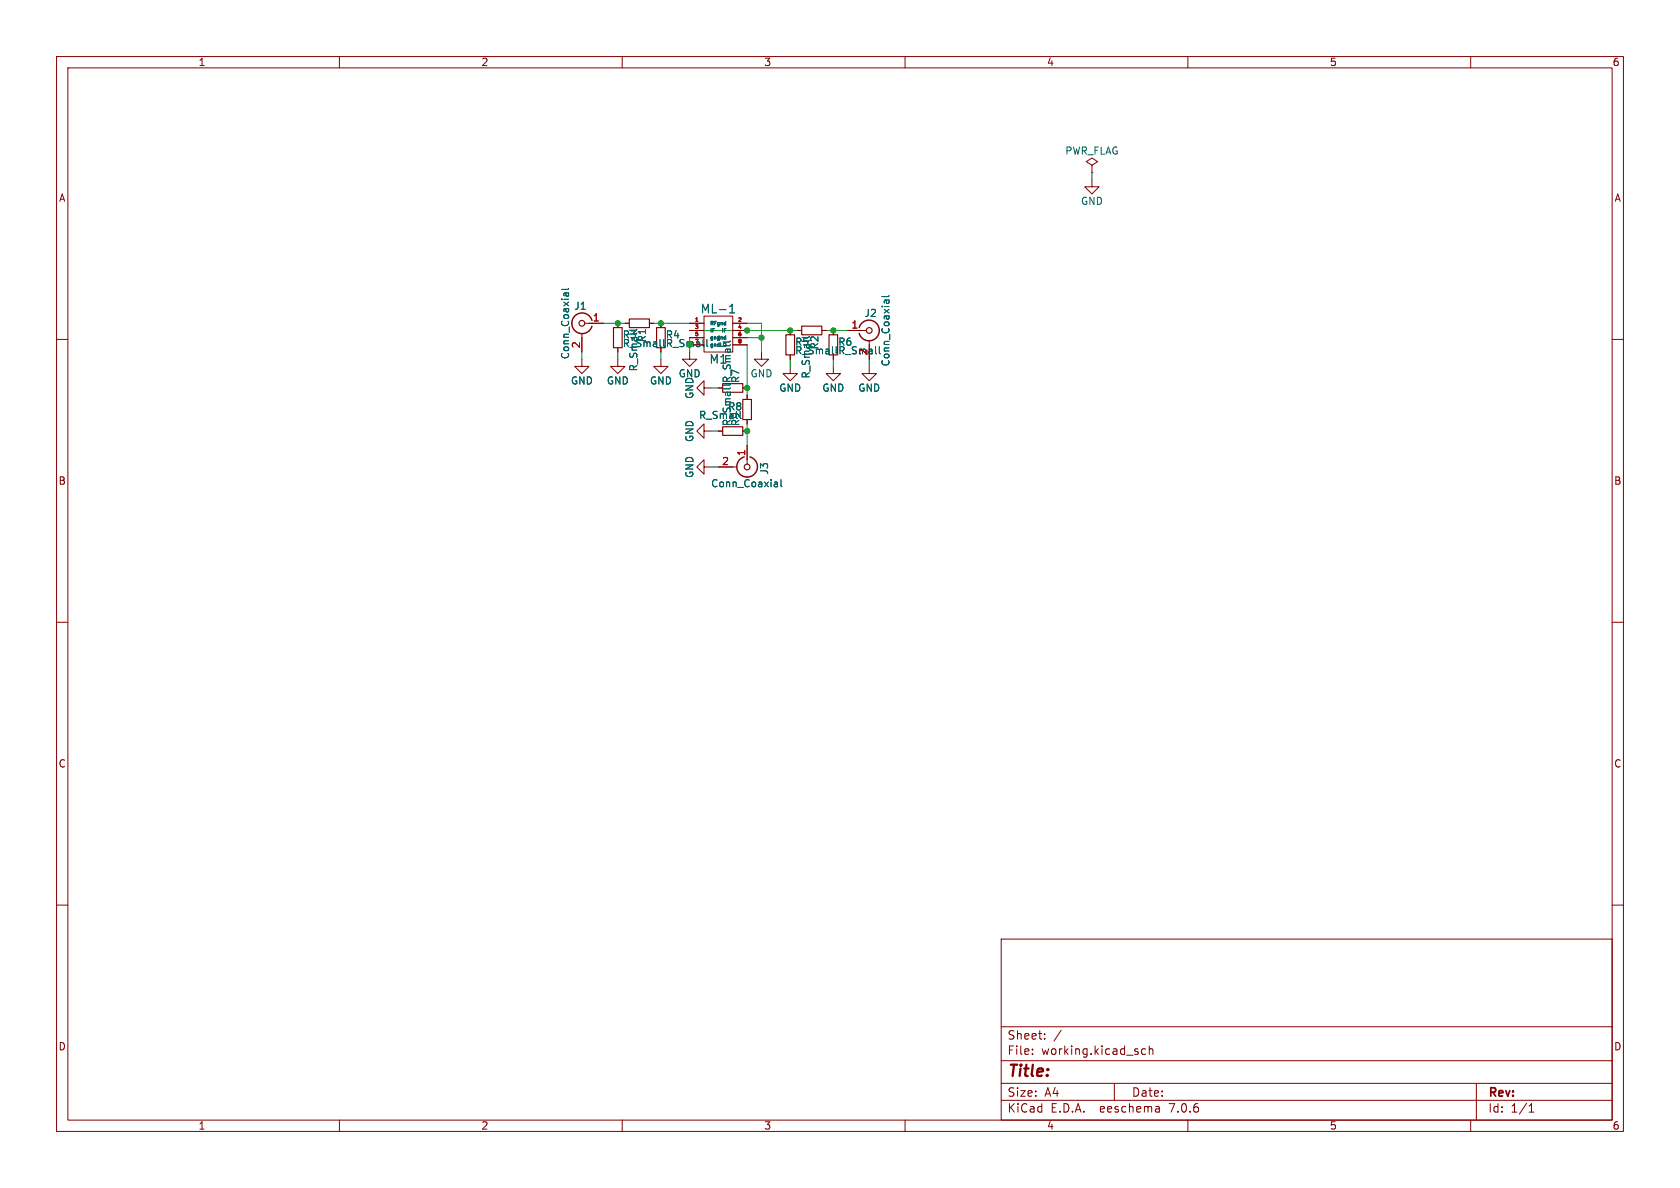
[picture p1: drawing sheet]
(kicad_sch (version 20230121) (generator eeschema)

 (paper "A4")

 (lib_symbols
  (symbol "Mixer-rescue:Conn_Coaxial" (pin_names (offset 1.016) hide) (in_bom yes) (on_board yes)
   (property "Reference" "J" (at 0.254 3.048 0) (effects (font (size 1.27 1.27))))
   (property "Value" "Conn_Coaxial" (at 2.921 0 90) (effects (font (size 1.27 1.27))))
   (property "Footprint" "" (at 0 0 0) (effects (font (size 1.27 1.27)) hide))
   (property "Datasheet" "" (at 0 0 0) (effects (font (size 1.27 1.27)) hide))
   (symbol "Conn_Coaxial_0_1"
    (arc (start -1.778 -0.508) (mid 0.2311 -1.8066) (end 1.778 0) (stroke (width 0.254) (type solid)) (fill (type none)))
    (polyline (pts (xy -1.27 0) (xy -0.508 0)) (stroke (width 0) (type solid)) (fill (type none)))
    (polyline (pts (xy 0 -2.54) (xy 0 -1.778)) (stroke (width 0) (type solid)) (fill (type none)))
    (circle (center 0 0) (radius 0.508) (stroke (width 0.2032) (type solid)) (fill (type none)))
    (arc (start 1.778 0) (mid 0.2099 1.8101) (end -1.778 0.508) (stroke (width 0.254) (type solid)) (fill (type none))))
   (symbol "Conn_Coaxial_1_1"
    (pin passive line (at -3.81 0 0) (length 2.54) (name "In" (effects (font (size 1.27 1.27)))) (number "1" (effects (font (size 1.27 1.27)))))
    (pin passive line (at 0 -5.08 90) (length 2.54) (name "Ext" (effects (font (size 1.27 1.27)))) (number "2" (effects (font (size 1.27 1.27)))))))
  (symbol "Mixer-rescue:GND" (power) (pin_numbers hide) (pin_names (offset 0) hide) (in_bom yes) (on_board yes)
   (property "Reference" "#PWR" (at 0 -6.35 0) (effects (font (size 1.27 1.27)) hide))
   (property "Value" "GND" (at 0 -3.81 0) (effects (font (size 1.27 1.27))))
   (property "Footprint" "" (at 0 0 0) (effects (font (size 1.27 1.27)) hide))
   (property "Datasheet" "" (at 0 0 0) (effects (font (size 1.27 1.27)) hide))
   (symbol "GND_0_1"
    (polyline (pts (xy 0 0) (xy 0 -1.27) (xy 1.27 -1.27) (xy 0 -2.54) (xy -1.27 -1.27) (xy 0 -1.27)) (stroke (width 0) (type solid)) (fill (type none))))
   (symbol "GND_1_1"
    (pin power_in line (at 0 0 270) (length 0) hide (name "GND" (effects (font (size 1.27 1.27)))) (number "1" (effects (font (size 1.27 1.27)))))))
  (symbol "Mixer-rescue:ML-1" (pin_names (offset 1.016)) (in_bom yes) (on_board yes)
   (property "Reference" "M" (at 0 -3.81 0) (effects (font (size 1.524 1.524))))
   (property "Value" "ML-1" (at 0 5.08 0) (effects (font (size 1.524 1.524))))
   (property "Footprint" "" (at 0 0 0) (effects (font (size 1.524 1.524)) hide))
   (property "Datasheet" "" (at 0 0 0) (effects (font (size 1.524 1.524)) hide))
   (symbol "ML-1_0_1"
    (rectangle (start -2.54 3.81) (end 2.54 -2.54) (stroke (width 0) (type solid)) (fill (type none))))
   (symbol "ML-1_1_1"
    (pin input line (at -5.08 2.54 0) (length 2.54) (name "RF" (effects (font (size 0.635 0.635)))) (number "1" (effects (font (size 0.635 0.635)))))
    (pin input line (at 5.08 2.54 180) (length 2.54) (name "gnd" (effects (font (size 0.635 0.635)))) (number "2" (effects (font (size 0.635 0.635)))))
    (pin input line (at -5.08 1.27 0) (length 2.54) (name "IF" (effects (font (size 0.635 0.635)))) (number "3" (effects (font (size 0.635 0.635)))))
    (pin input line (at 5.08 1.27 180) (length 2.54) (name "IF" (effects (font (size 0.635 0.635)))) (number "4" (effects (font (size 0.635 0.635)))))
    (pin input line (at -5.08 0 0) (length 2.54) (name "gnd" (effects (font (size 0.635 0.635)))) (number "5" (effects (font (size 0.635 0.635)))))
    (pin input line (at 5.08 0 180) (length 2.54) (name "gnd" (effects (font (size 0.635 0.635)))) (number "6" (effects (font (size 0.635 0.635)))))
    (pin input line (at -5.08 -1.27 0) (length 2.54) (name "gnd" (effects (font (size 0.635 0.635)))) (number "7" (effects (font (size 0.635 0.635)))))
    (pin input line (at 5.08 -1.27 180) (length 2.54) (name "LO" (effects (font (size 0.635 0.635)))) (number "8" (effects (font (size 0.635 0.635)))))))
  (symbol "Mixer-rescue:PWR_FLAG" (power) (pin_numbers hide) (pin_names (offset 0) hide) (in_bom yes) (on_board yes)
   (property "Reference" "#FLG" (at 0 1.905 0) (effects (font (size 1.27 1.27)) hide))
   (property "Value" "PWR_FLAG" (at 0 3.81 0) (effects (font (size 1.27 1.27))))
   (property "Footprint" "" (at 0 0 0) (effects (font (size 1.27 1.27)) hide))
   (property "Datasheet" "" (at 0 0 0) (effects (font (size 1.27 1.27)) hide))
   (symbol "PWR_FLAG_0_0"
    (pin power_out line (at 0 0 90) (length 0) (name "pwr" (effects (font (size 1.27 1.27)))) (number "1" (effects (font (size 1.27 1.27))))))
   (symbol "PWR_FLAG_0_1"
    (polyline (pts (xy 0 0) (xy 0 1.27) (xy -1.016 1.905) (xy 0 2.54) (xy 1.016 1.905) (xy 0 1.27)) (stroke (width 0) (type solid)) (fill (type none)))))
  (symbol "Mixer-rescue:R_Small" (pin_numbers hide) (pin_names (offset 0.254) hide) (in_bom yes) (on_board yes)
   (property "Reference" "R" (at 0.762 0.508 0) (effects (font (size 1.27 1.27)) (justify left)))
   (property "Value" "R_Small" (at 0.762 -1.016 0) (effects (font (size 1.27 1.27)) (justify left)))
   (property "Footprint" "" (at 0 0 0) (effects (font (size 1.27 1.27)) hide))
   (property "Datasheet" "" (at 0 0 0) (effects (font (size 1.27 1.27)) hide))
   (symbol "R_Small_0_1"
    (rectangle (start -0.762 1.778) (end 0.762 -1.778) (stroke (width 0.2032) (type solid)) (fill (type none))))
   (symbol "R_Small_1_1"
    (pin passive line (at 0 2.54 270) (length 0.762) (name "~" (effects (font (size 1.27 1.27)))) (number "1" (effects (font (size 1.27 1.27)))))
    (pin passive line (at 0 -2.54 90) (length 0.762) (name "~" (effects (font (size 1.27 1.27)))) (number "2" (effects (font (size 1.27 1.27))))))))

 (junction (at 116.84 57.15) (diameter 0) (color 0 0 0 0))
 (junction (at 132.08 58.42) (diameter 0) (color 0 0 0 0))
 (junction (at 147.32 58.42) (diameter 0) (color 0 0 0 0))
 (junction (at 134.62 59.69) (diameter 0) (color 0 0 0 0))
 (junction (at 109.22 57.15) (diameter 0) (color 0 0 0 0))
 (junction (at 139.7 58.42) (diameter 0) (color 0 0 0 0))
 (junction (at 132.08 76.2) (diameter 0) (color 0 0 0 0))
 (junction (at 121.92 60.96) (diameter 0) (color 0 0 0 0))
 (junction (at 132.08 68.58) (diameter 0) (color 0 0 0 0))

 (wire (pts (xy 147.32 58.42) (xy 149.86 58.42)) (stroke (width 0) (type default)))
 (wire (pts (xy 121.92 59.69) (xy 121.92 60.96)) (stroke (width 0) (type default)))
 (wire (pts (xy 139.7 63.5) (xy 139.7 64.77)) (stroke (width 0) (type default)))
 (wire (pts (xy 193.04 30.48) (xy 193.04 31.75)) (stroke (width 0) (type default)))
 (wire (pts (xy 147.32 63.5) (xy 147.32 64.77)) (stroke (width 0) (type default)))
 (wire (pts (xy 132.08 78.74) (xy 132.08 76.2)) (stroke (width 0) (type default)))
 (wire (pts (xy 153.67 63.5) (xy 153.67 64.77)) (stroke (width 0) (type default)))
 (wire (pts (xy 132.08 76.2) (xy 132.08 74.93)) (stroke (width 0) (type default)))
 (wire (pts (xy 134.62 57.15) (xy 134.62 59.69)) (stroke (width 0) (type default)))
 (wire (pts (xy 109.22 57.15) (xy 110.49 57.15)) (stroke (width 0) (type default)))
 (wire (pts (xy 116.84 62.23) (xy 116.84 63.5)) (stroke (width 0) (type default)))
 (wire (pts (xy 127 76.2) (xy 125.73 76.2)) (stroke (width 0) (type default)))
 (wire (pts (xy 132.08 59.69) (xy 134.62 59.69)) (stroke (width 0) (type default)))
 (wire (pts (xy 132.08 60.96) (xy 132.08 68.58)) (stroke (width 0) (type default)))
 (wire (pts (xy 127 68.58) (xy 125.73 68.58)) (stroke (width 0) (type default)))
 (wire (pts (xy 134.62 59.69) (xy 134.62 62.23)) (stroke (width 0) (type default)))
 (wire (pts (xy 125.73 82.55) (xy 127 82.55)) (stroke (width 0) (type default)))
 (wire (pts (xy 109.22 62.23) (xy 109.22 63.5)) (stroke (width 0) (type default)))
 (wire (pts (xy 106.68 57.15) (xy 109.22 57.15)) (stroke (width 0) (type default)))
 (wire (pts (xy 116.84 57.15) (xy 121.92 57.15)) (stroke (width 0) (type default)))
 (wire (pts (xy 132.08 57.15) (xy 134.62 57.15)) (stroke (width 0) (type default)))
 (wire (pts (xy 132.08 58.42) (xy 139.7 58.42)) (stroke (width 0) (type default)))
 (wire (pts (xy 146.05 58.42) (xy 147.32 58.42)) (stroke (width 0) (type default)))
 (wire (pts (xy 139.7 58.42) (xy 140.97 58.42)) (stroke (width 0) (type default)))
 (wire (pts (xy 115.57 57.15) (xy 116.84 57.15)) (stroke (width 0) (type default)))
 (wire (pts (xy 121.92 58.42) (xy 132.08 58.42)) (stroke (width 0) (type default)))
 (wire (pts (xy 102.87 62.23) (xy 102.87 63.5)) (stroke (width 0) (type default)))
 (wire (pts (xy 132.08 68.58) (xy 132.08 69.85)) (stroke (width 0) (type default)))
 (wire (pts (xy 121.92 60.96) (xy 121.92 62.23)) (stroke (width 0) (type default)))

 (symbol (lib_id "Mixer-rescue:ML-1") (at 127 59.69 0) (unit 1) (in_bom yes) (on_board yes) (dnp no)
  (property "Reference" "M1" (at 127 63.5 0) (effects (font (size 1.524 1.524))))
  (property "Value" "ML-1" (at 127 54.61 0) (effects (font (size 1.524 1.524))))
  (property "Footprint" "Mixer:ML-1" (at 127 59.69 0) (effects (font (size 1.524 1.524)) hide))
  (property "Datasheet" "" (at 127 59.69 0) (effects (font (size 1.524 1.524)) hide)) (pin "1") (pin "2") (pin "3") (pin "4") (pin "5") (pin "6") (pin "7") (pin "8"))

 (symbol (lib_id "Mixer-rescue:Conn_Coaxial") (at 102.87 57.15 0) (mirror y) (unit 1) (in_bom yes) (on_board yes) (dnp no)
  (property "Reference" "J1" (at 102.616 54.102 0) (effects (font (size 1.27 1.27))))
  (property "Value" "Conn_Coaxial" (at 99.949 57.15 90) (effects (font (size 1.27 1.27))))
  (property "Footprint" "SMA_PINS:SMA_EDGE_NRW" (at 102.87 57.15 0) (effects (font (size 1.27 1.27)) hide))
  (property "Datasheet" "" (at 102.87 57.15 0) (effects (font (size 1.27 1.27)) hide)) (pin "1") (pin "2"))

 (symbol (lib_id "Mixer-rescue:Conn_Coaxial") (at 153.67 58.42 0) (unit 1) (in_bom yes) (on_board yes) (dnp no)
  (property "Reference" "J2" (at 153.924 55.372 0) (effects (font (size 1.27 1.27))))
  (property "Value" "Conn_Coaxial" (at 156.591 58.42 90) (effects (font (size 1.27 1.27))))
  (property "Footprint" "SMA_PINS:SMA_EDGE_NRW" (at 153.67 58.42 0) (effects (font (size 1.27 1.27)) hide))
  (property "Datasheet" "" (at 153.67 58.42 0) (effects (font (size 1.27 1.27)) hide)) (pin "1") (pin "2"))

 (symbol (lib_id "Mixer-rescue:Conn_Coaxial") (at 132.08 82.55 270) (unit 1) (in_bom yes) (on_board yes) (dnp no)
  (property "Reference" "J3" (at 135.128 82.804 0) (effects (font (size 1.27 1.27))))
  (property "Value" "Conn_Coaxial" (at 132.08 85.471 90) (effects (font (size 1.27 1.27))))
  (property "Footprint" "SMA_PINS:SMA_EDGE_NRW" (at 132.08 82.55 0) (effects (font (size 1.27 1.27)) hide))
  (property "Datasheet" "" (at 132.08 82.55 0) (effects (font (size 1.27 1.27)) hide)) (pin "1") (pin "2"))

 (symbol (lib_id "Mixer-rescue:GND") (at 193.04 31.75 0) (unit 1) (in_bom yes) (on_board yes) (dnp no)
  (property "Reference" "#PWR01" (at 193.04 38.1 0) (effects (font (size 1.27 1.27)) hide))
  (property "Value" "GND" (at 193.04 35.56 0) (effects (font (size 1.27 1.27))))
  (property "Footprint" "" (at 193.04 31.75 0) (effects (font (size 1.27 1.27)) hide))
  (property "Datasheet" "" (at 193.04 31.75 0) (effects (font (size 1.27 1.27)) hide)) (pin "1"))

 (symbol (lib_id "Mixer-rescue:PWR_FLAG") (at 193.04 30.48 0) (unit 1) (in_bom yes) (on_board yes) (dnp no)
  (property "Reference" "#FLG02" (at 193.04 28.575 0) (effects (font (size 1.27 1.27)) hide))
  (property "Value" "PWR_FLAG" (at 193.04 26.67 0) (effects (font (size 1.27 1.27))))
  (property "Footprint" "" (at 193.04 30.48 0) (effects (font (size 1.27 1.27)) hide))
  (property "Datasheet" "" (at 193.04 30.48 0) (effects (font (size 1.27 1.27)) hide)) (pin "1"))

 (symbol (lib_id "Mixer-rescue:GND") (at 153.67 64.77 0) (unit 1) (in_bom yes) (on_board yes) (dnp no)
  (property "Reference" "#PWR03" (at 153.67 71.12 0) (effects (font (size 1.27 1.27)) hide))
  (property "Value" "GND" (at 153.67 68.58 0) (effects (font (size 1.27 1.27))))
  (property "Footprint" "" (at 153.67 64.77 0) (effects (font (size 1.27 1.27)) hide))
  (property "Datasheet" "" (at 153.67 64.77 0) (effects (font (size 1.27 1.27)) hide)) (pin "1"))

 (symbol (lib_id "Mixer-rescue:GND") (at 125.73 82.55 270) (unit 1) (in_bom yes) (on_board yes) (dnp no)
  (property "Reference" "#PWR04" (at 119.38 82.55 0) (effects (font (size 1.27 1.27)) hide))
  (property "Value" "GND" (at 121.92 82.55 0) (effects (font (size 1.27 1.27))))
  (property "Footprint" "" (at 125.73 82.55 0) (effects (font (size 1.27 1.27)) hide))
  (property "Datasheet" "" (at 125.73 82.55 0) (effects (font (size 1.27 1.27)) hide)) (pin "1"))

 (symbol (lib_id "Mixer-rescue:GND") (at 102.87 63.5 0) (unit 1) (in_bom yes) (on_board yes) (dnp no)
  (property "Reference" "#PWR05" (at 102.87 69.85 0) (effects (font (size 1.27 1.27)) hide))
  (property "Value" "GND" (at 102.87 67.31 0) (effects (font (size 1.27 1.27))))
  (property "Footprint" "" (at 102.87 63.5 0) (effects (font (size 1.27 1.27)) hide))
  (property "Datasheet" "" (at 102.87 63.5 0) (effects (font (size 1.27 1.27)) hide)) (pin "1"))

 (symbol (lib_id "Mixer-rescue:GND") (at 121.92 62.23 0) (unit 1) (in_bom yes) (on_board yes) (dnp no)
  (property "Reference" "#PWR06" (at 121.92 68.58 0) (effects (font (size 1.27 1.27)) hide))
  (property "Value" "GND" (at 121.92 66.04 0) (effects (font (size 1.27 1.27))))
  (property "Footprint" "" (at 121.92 62.23 0) (effects (font (size 1.27 1.27)) hide))
  (property "Datasheet" "" (at 121.92 62.23 0) (effects (font (size 1.27 1.27)) hide)) (pin "1"))

 (symbol (lib_id "Mixer-rescue:GND") (at 134.62 62.23 0) (unit 1) (in_bom yes) (on_board yes) (dnp no)
  (property "Reference" "#PWR07" (at 134.62 68.58 0) (effects (font (size 1.27 1.27)) hide))
  (property "Value" "GND" (at 134.62 66.04 0) (effects (font (size 1.27 1.27))))
  (property "Footprint" "" (at 134.62 62.23 0) (effects (font (size 1.27 1.27)) hide))
  (property "Datasheet" "" (at 134.62 62.23 0) (effects (font (size 1.27 1.27)) hide)) (pin "1"))

 (symbol (lib_id "Mixer-rescue:R_Small") (at 129.54 76.2 270) (mirror x) (unit 1) (in_bom yes) (on_board yes) (dnp no)
  (property "Reference" "R9" (at 130.048 75.438 0) (effects (font (size 1.27 1.27)) (justify left)))
  (property "Value" "R_Small" (at 128.524 75.438 0) (effects (font (size 1.27 1.27)) (justify left)))
  (property "Footprint" "Resistor_SMD:R_0805_2012Metric_Pad1.15x1.50mm_HandSolder" (at 129.54 76.2 0) (effects (font (size 1.27 1.27)) hide))
  (property "Datasheet" "" (at 129.54 76.2 0) (effects (font (size 1.27 1.27)) hide)) (pin "1") (pin "2"))

 (symbol (lib_id "Mixer-rescue:R_Small") (at 129.54 68.58 270) (mirror x) (unit 1) (in_bom yes) (on_board yes) (dnp no)
  (property "Reference" "R7" (at 130.048 67.818 0) (effects (font (size 1.27 1.27)) (justify left)))
  (property "Value" "R_Small" (at 128.524 67.818 0) (effects (font (size 1.27 1.27)) (justify left)))
  (property "Footprint" "Resistor_SMD:R_0805_2012Metric_Pad1.15x1.50mm_HandSolder" (at 129.54 68.58 0) (effects (font (size 1.27 1.27)) hide))
  (property "Datasheet" "" (at 129.54 68.58 0) (effects (font (size 1.27 1.27)) hide)) (pin "1") (pin "2"))

 (symbol (lib_id "Mixer-rescue:R_Small") (at 132.08 72.39 0) (mirror y) (unit 1) (in_bom yes) (on_board yes) (dnp no)
  (property "Reference" "R8" (at 131.318 71.882 0) (effects (font (size 1.27 1.27)) (justify left)))
  (property "Value" "R_Small" (at 131.318 73.406 0) (effects (font (size 1.27 1.27)) (justify left)))
  (property "Footprint" "Resistor_SMD:R_0805_2012Metric_Pad1.15x1.50mm_HandSolder" (at 132.08 72.39 0) (effects (font (size 1.27 1.27)) hide))
  (property "Datasheet" "" (at 132.08 72.39 0) (effects (font (size 1.27 1.27)) hide)) (pin "1") (pin "2"))

 (symbol (lib_id "Mixer-rescue:GND") (at 125.73 76.2 270) (mirror x) (unit 1) (in_bom yes) (on_board yes) (dnp no)
  (property "Reference" "#PWR08" (at 119.38 76.2 0) (effects (font (size 1.27 1.27)) hide))
  (property "Value" "GND" (at 121.92 76.2 0) (effects (font (size 1.27 1.27))))
  (property "Footprint" "" (at 125.73 76.2 0) (effects (font (size 1.27 1.27)) hide))
  (property "Datasheet" "" (at 125.73 76.2 0) (effects (font (size 1.27 1.27)) hide)) (pin "1"))

 (symbol (lib_id "Mixer-rescue:GND") (at 125.73 68.58 270) (mirror x) (unit 1) (in_bom yes) (on_board yes) (dnp no)
  (property "Reference" "#PWR09" (at 119.38 68.58 0) (effects (font (size 1.27 1.27)) hide))
  (property "Value" "GND" (at 121.92 68.58 0) (effects (font (size 1.27 1.27))))
  (property "Footprint" "" (at 125.73 68.58 0) (effects (font (size 1.27 1.27)) hide))
  (property "Datasheet" "" (at 125.73 68.58 0) (effects (font (size 1.27 1.27)) hide)) (pin "1"))

 (symbol (lib_id "Mixer-rescue:R_Small") (at 139.7 60.96 0) (unit 1) (in_bom yes) (on_board yes) (dnp no)
  (property "Reference" "R5" (at 140.462 60.452 0) (effects (font (size 1.27 1.27)) (justify left)))
  (property "Value" "R_Small" (at 140.462 61.976 0) (effects (font (size 1.27 1.27)) (justify left)))
  (property "Footprint" "Resistor_SMD:R_0805_2012Metric_Pad1.15x1.50mm_HandSolder" (at 139.7 60.96 0) (effects (font (size 1.27 1.27)) hide))
  (property "Datasheet" "" (at 139.7 60.96 0) (effects (font (size 1.27 1.27)) hide)) (pin "1") (pin "2"))

 (symbol (lib_id "Mixer-rescue:R_Small") (at 147.32 60.96 0) (unit 1) (in_bom yes) (on_board yes) (dnp no)
  (property "Reference" "R6" (at 148.082 60.452 0) (effects (font (size 1.27 1.27)) (justify left)))
  (property "Value" "R_Small" (at 148.082 61.976 0) (effects (font (size 1.27 1.27)) (justify left)))
  (property "Footprint" "Resistor_SMD:R_0805_2012Metric_Pad1.15x1.50mm_HandSolder" (at 147.32 60.96 0) (effects (font (size 1.27 1.27)) hide))
  (property "Datasheet" "" (at 147.32 60.96 0) (effects (font (size 1.27 1.27)) hide)) (pin "1") (pin "2"))

 (symbol (lib_id "Mixer-rescue:R_Small") (at 143.51 58.42 270) (unit 1) (in_bom yes) (on_board yes) (dnp no)
  (property "Reference" "R2" (at 144.018 59.182 0) (effects (font (size 1.27 1.27)) (justify left)))
  (property "Value" "R_Small" (at 142.494 59.182 0) (effects (font (size 1.27 1.27)) (justify left)))
  (property "Footprint" "Resistor_SMD:R_0805_2012Metric_Pad1.15x1.50mm_HandSolder" (at 143.51 58.42 0) (effects (font (size 1.27 1.27)) hide))
  (property "Datasheet" "" (at 143.51 58.42 0) (effects (font (size 1.27 1.27)) hide)) (pin "1") (pin "2"))

 (symbol (lib_id "Mixer-rescue:GND") (at 139.7 64.77 0) (unit 1) (in_bom yes) (on_board yes) (dnp no)
  (property "Reference" "#PWR010" (at 139.7 71.12 0) (effects (font (size 1.27 1.27)) hide))
  (property "Value" "GND" (at 139.7 68.58 0) (effects (font (size 1.27 1.27))))
  (property "Footprint" "" (at 139.7 64.77 0) (effects (font (size 1.27 1.27)) hide))
  (property "Datasheet" "" (at 139.7 64.77 0) (effects (font (size 1.27 1.27)) hide)) (pin "1"))

 (symbol (lib_id "Mixer-rescue:GND") (at 147.32 64.77 0) (unit 1) (in_bom yes) (on_board yes) (dnp no)
  (property "Reference" "#PWR011" (at 147.32 71.12 0) (effects (font (size 1.27 1.27)) hide))
  (property "Value" "GND" (at 147.32 68.58 0) (effects (font (size 1.27 1.27))))
  (property "Footprint" "" (at 147.32 64.77 0) (effects (font (size 1.27 1.27)) hide))
  (property "Datasheet" "" (at 147.32 64.77 0) (effects (font (size 1.27 1.27)) hide)) (pin "1"))

 (symbol (lib_id "Mixer-rescue:R_Small") (at 109.22 59.69 0) (unit 1) (in_bom yes) (on_board yes) (dnp no)
  (property "Reference" "R3" (at 109.982 59.182 0) (effects (font (size 1.27 1.27)) (justify left)))
  (property "Value" "R_Small" (at 109.982 60.706 0) (effects (font (size 1.27 1.27)) (justify left)))
  (property "Footprint" "Resistor_SMD:R_0805_2012Metric_Pad1.15x1.50mm_HandSolder" (at 109.22 59.69 0) (effects (font (size 1.27 1.27)) hide))
  (property "Datasheet" "" (at 109.22 59.69 0) (effects (font (size 1.27 1.27)) hide)) (pin "1") (pin "2"))

 (symbol (lib_id "Mixer-rescue:R_Small") (at 116.84 59.69 0) (unit 1) (in_bom yes) (on_board yes) (dnp no)
  (property "Reference" "R4" (at 117.602 59.182 0) (effects (font (size 1.27 1.27)) (justify left)))
  (property "Value" "R_Small" (at 117.602 60.706 0) (effects (font (size 1.27 1.27)) (justify left)))
  (property "Footprint" "Resistor_SMD:R_0805_2012Metric_Pad1.15x1.50mm_HandSolder" (at 116.84 59.69 0) (effects (font (size 1.27 1.27)) hide))
  (property "Datasheet" "" (at 116.84 59.69 0) (effects (font (size 1.27 1.27)) hide)) (pin "1") (pin "2"))

 (symbol (lib_id "Mixer-rescue:R_Small") (at 113.03 57.15 270) (unit 1) (in_bom yes) (on_board yes) (dnp no)
  (property "Reference" "R1" (at 113.538 57.912 0) (effects (font (size 1.27 1.27)) (justify left)))
  (property "Value" "R_Small" (at 112.014 57.912 0) (effects (font (size 1.27 1.27)) (justify left)))
  (property "Footprint" "Resistor_SMD:R_0805_2012Metric_Pad1.15x1.50mm_HandSolder" (at 113.03 57.15 0) (effects (font (size 1.27 1.27)) hide))
  (property "Datasheet" "" (at 113.03 57.15 0) (effects (font (size 1.27 1.27)) hide)) (pin "1") (pin "2"))

 (symbol (lib_id "Mixer-rescue:GND") (at 109.22 63.5 0) (unit 1) (in_bom yes) (on_board yes) (dnp no)
  (property "Reference" "#PWR012" (at 109.22 69.85 0) (effects (font (size 1.27 1.27)) hide))
  (property "Value" "GND" (at 109.22 67.31 0) (effects (font (size 1.27 1.27))))
  (property "Footprint" "" (at 109.22 63.5 0) (effects (font (size 1.27 1.27)) hide))
  (property "Datasheet" "" (at 109.22 63.5 0) (effects (font (size 1.27 1.27)) hide)) (pin "1"))

 (symbol (lib_id "Mixer-rescue:GND") (at 116.84 63.5 0) (unit 1) (in_bom yes) (on_board yes) (dnp no)
  (property "Reference" "#PWR013" (at 116.84 69.85 0) (effects (font (size 1.27 1.27)) hide))
  (property "Value" "GND" (at 116.84 67.31 0) (effects (font (size 1.27 1.27))))
  (property "Footprint" "" (at 116.84 63.5 0) (effects (font (size 1.27 1.27)) hide))
  (property "Datasheet" "" (at 116.84 63.5 0) (effects (font (size 1.27 1.27)) hide)) (pin "1"))

 (sheet_instances (path "" (page "1"))))
